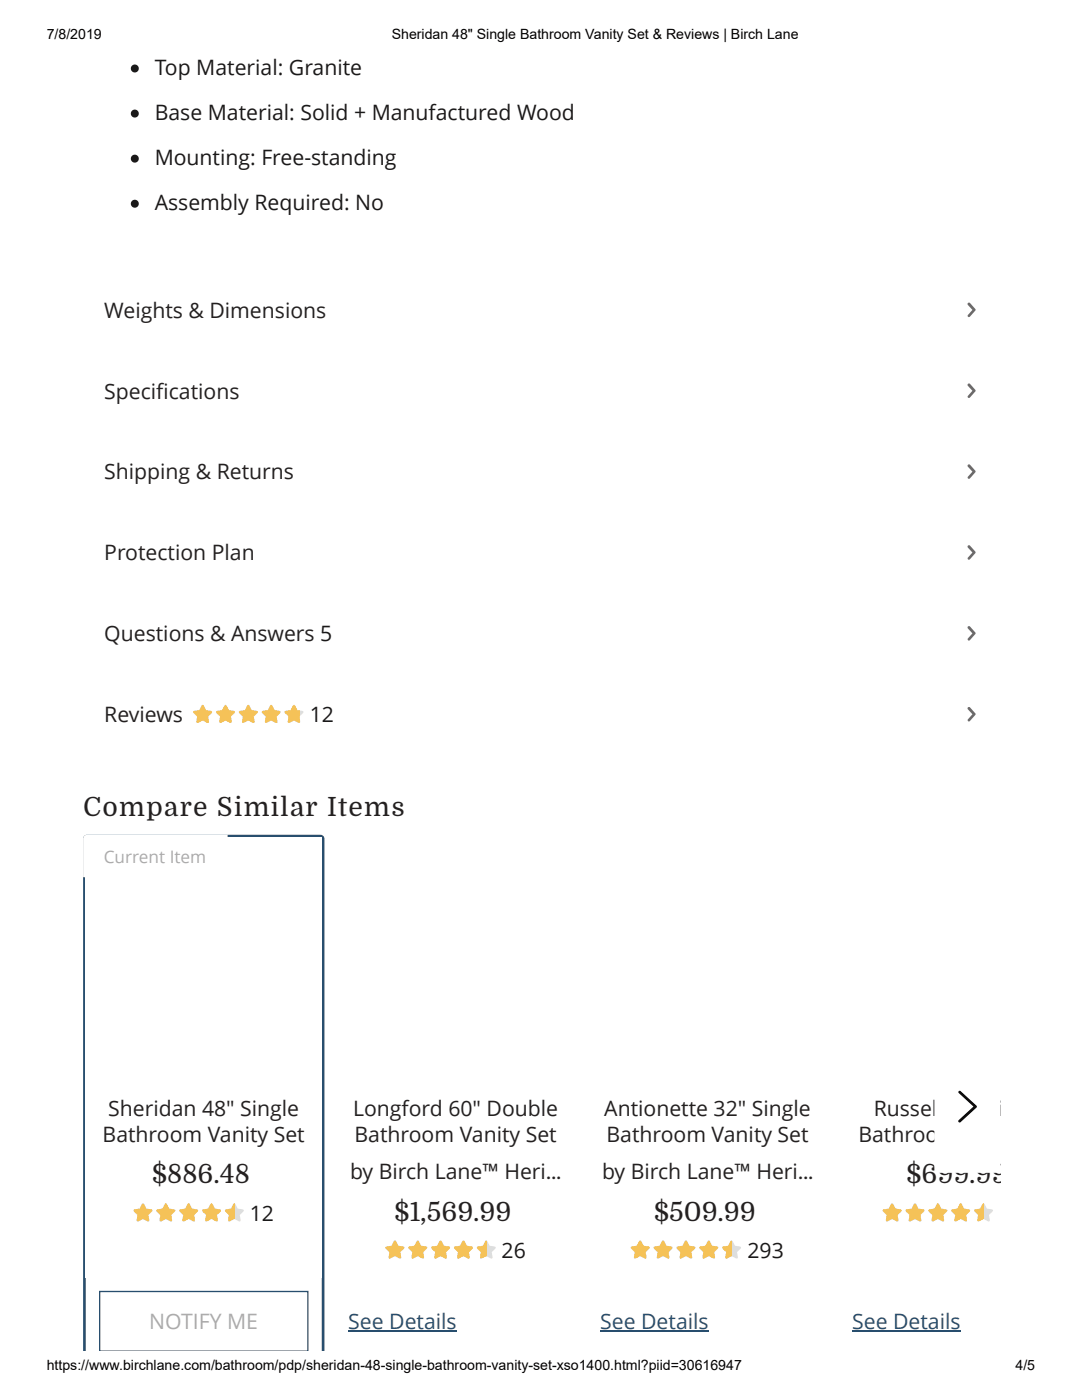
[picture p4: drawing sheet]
<svg xmlns="http://www.w3.org/2000/svg" width="216mm" height="279mm" viewBox="0 0 216 279" stroke-linecap="round" stroke-linejoin="round" font-family="sans-serif">
<g fill="#1a1919">
<circle cx="26.9" cy="13.7" r=".79"/>
<circle cx="26.9" cy="22.7" r=".79"/>
<circle cx="26.9" cy="31.7" r=".79"/>
<circle cx="26.9" cy="40.7" r=".79"/>
</g>
<path d="M16.6 54.7h183.1v14h-183.1z" fill="#fff"/>
<path d="M193.1 60.5l.4-.1 1.2 1.4-1.2 1.4-.2 .1-.2-.3 .9-1.1-.9-1.1z" fill="#6f6b6b"/>
<path d="M16.6 70.8h183.1v14h-183.1z" fill="#fff"/>
<path d="M193.1 76.6h.4l1.2 1.4-1.2 1.3-.2 .1-.2-.3 .9-1.1-.9-1z" fill="#6f6b6b"/>
<path d="M16.6 87h183.1v14h-183.1z" fill="#fff"/>
<path d="M193.1 92.8l.4-.1 1.2 1.4-1.2 1.4-.2 .1-.2-.3 .9-1.2-.9-1z" fill="#6f6b6b"/>
<path d="M16.6 103.1h183.1v14h-183.1z" fill="#fff"/>
<path d="M193.1 108.9h.4l1.2 1.3-1.2 1.4-.2 .1-.2-.3 .9-1.1-.9-1z" fill="#6f6b6b"/>
<path d="M16.6 119.2h183.1v14.1h-183.1z" fill="#fff"/>
<path d="M193.1 125h.4l1.2 1.4-1.2 1.4h-.2l-.2-.3 .9-1.1-.9-1z" fill="#6f6b6b"/>
<path d="M16.6 135.4h183.1v14h-183.1z" fill="#fff"/>
<path d="M193.1 141.2l.4-.1 1.2 1.4-1.2 1.4-.2 .1-.2-.3 .9-1.2-.9-1z" fill="#6f6b6b"/>
<path d="M38.6 142l1.2-.3 .4-.8 .3-.2 .6 1 1.2 .3-.1 .3-.7 .7 .2 1.2h-.4l-.9-.4-1 .5-.2-.4 .1-.9-.6-.7zM43.2 142l1.1-.3 .4-.8 .4-.2 .6 1 1.1 .3-.1 .3-.6 .7 .1 1.2h-.4l-.8-.4-1.1 .5-.2-.4 .2-.9-.7-.7zM47.7 142l1.2-.3 .4-.8 .3-.2 .6 1 1.2 .3-.1 .3-.7 .7 .2 1.2h-.4l-.8-.4-1.1 .5-.2-.4 .2-.9-.7-.7zM52.3 142l1.1-.3 .5-.8 .3-.2 .6 1 1.1 .3v.3l-.7 .7 .1 1.2h-.4l-.8-.4-1.1 .5-.1-.4 .1-.9-.6-.7zM56.8 142l1.2-.3 .4-.8 .4-.2 .5 1 1.2 .3-.1 .3-.6 .7 .1 1.2h-.4l-.8-.4-1.1 .5-.2-.4 .2-.9-.7-.7z" fill="#e1ddda"/>
<path d="M38.6 142l1.2-.3 .4-.8 .3-.2 .6 1 1.2 .3-.1 .3-.7 .7 .2 1.2h-.4l-.9-.4-1 .5-.2-.4 .1-.9-.6-.7zM43.2 142l1.1-.3 .4-.8 .4-.2 .6 1 1.1 .3-.1 .3-.6 .7 .1 1.2h-.4l-.8-.4-1.1 .5-.2-.4 .2-.9-.7-.7zM47.7 142l1.2-.3 .4-.8 .3-.2 .6 1 1.2 .3-.1 .3-.7 .7 .2 1.2h-.4l-.8-.4-1.1 .5-.2-.4 .2-.9-.7-.7zM52.3 142l1.1-.3 .5-.8 .3-.2 .6 1 1.1 .3v.3l-.7 .7 .1 1.2h-.4l-.8-.4-1.1 .5-.1-.4 .1-.9-.6-.7zM56.8 142l1.2-.3 .4-.8 .4-.2 .5 1 .5 .2-.1 2.4-1-.5-.9 .4h-.4l.2-1.2-.7-.7z" fill="#f5c258"/>
<g fill="#fff">
<path d="M16.8 166.8l.6-.2h46.5a.79 .79 0 0 1 .8 .8v102.1h-48.1v-102.1z"/>
<path d="M17 167l.4-.1h46.5a.53 .53 0 0 1 .6 .5v102.1h-47.7v-102.1z"/>
</g>
<path d="M16.8 269.5v-102.1a.53 .53 0 0 1 .6-.5h46.5a.53 .53 0 0 1 .6 .5v102.1" fill="none" stroke="#284e6e" stroke-width=".53"/>
<path d="M17.1 167.1h47.1v87.9h-47.1z" fill="#fff"/>
<path d="M26.7 241.4l1.2-.2 .4-.8 .3-.2 .6 1 1.2 .2-.1 .4-.7 .7 .2 1.2h-.4l-.9-.4-1.1 .5-.1-.4 .1-.9-.6-.7zM31.3 241.4l1.1-.2 .4-.8 .4-.2 .6 1 1.1 .2-.1 .4-.6 .7 .1 1.2h-.4l-.8-.4-1.1 .5-.2-.4 .2-.9-.7-.7zM35.8 241.4l1.2-.2 .4-.8 .3-.2 .6 1 1.2 .2-.1 .4-.7 .7 .2 1.2h-.4l-.9-.4-1 .5-.2-.4 .2-.9-.7-.7zM40.4 241.4l1.1-.2 .5-.8 .3-.2 .6 1 1.1 .2v.4l-.7 .7 .1 1.2h-.4l-.8-.4-1.1 .5-.1-.4 .1-.9-.7-.7zM44.9 241.4l1.2-.2 .4-.8 .4-.2 .5 1 1.2 .2-.1 .4-.7 .7 .2 1.2h-.4l-.8-.4-1.1 .5-.2-.4 .2-.9-.7-.7z" fill="#e1ddda"/>
<path d="M26.7 241.4l1.2-.2 .4-.8 .3-.2 .6 1 1.2 .2-.1 .4-.7 .7 .2 1.2h-.4l-.9-.4-1.1 .5-.1-.4 .1-.9-.6-.7zM31.3 241.4l1.1-.2 .4-.8 .4-.2 .6 1 1.1 .2-.1 .4-.6 .7 .1 1.2h-.4l-.8-.4-1.1 .5-.2-.4 .2-.9-.7-.7zM35.8 241.4l1.2-.2 .4-.8 .3-.2 .6 1 1.2 .2-.1 .4-.7 .7 .2 1.2h-.4l-.9-.4-1 .5-.2-.4 .2-.9-.7-.7zM40.4 241.4l1.1-.2 .5-.8 .3-.2 .6 1 1.1 .2v.4l-.7 .7 .1 1.2h-.4l-.8-.4-1.1 .5-.1-.4 .1-.9-.7-.7zM44.9 241.4l1.2-.2 .4-.8 .3-.2v3.6v-.5l-.9 .4h-.4l.2-1.2-.7-.7z" fill="#f5c258"/>
<g fill="#fff">
<path d="M67.1 166.8l.5-.2h46.6a.79 .79 0 0 1 .8 .8v102.1h-48.1v-102.1z"/>
<path d="M66.9 166.6h48.1v102.9h-48.1z"/>
<path d="M67.4 167.1h47.1v87.9h-47.1z"/>
</g>
<path d="M77 248.8l1.1-.2 .4-.8 .4-.2 .6 1 1.1 .2v.4l-.7 .7 .1 1.2h-.4l-.8-.4-1.1 .5-.1-.4 .1-.9-.7-.7zM81.5 248.8l1.2-.2 .4-.8 .3-.2 .6 1 1.2 .2-.1 .4-.7 .7 .2 1.2h-.4l-.8-.4-1.1 .5-.2-.4 .2-.9-.7-.7zM86.1 248.8l1.1-.2 .5-.8 .3-.2 .6 1 1.1 .2v.4l-.7 .7 .1 1.2h-.3l-.9-.4-1.1 .5-.1-.4 .1-.9-.6-.7zM90.6 248.8l1.2-.2 .4-.8 .4-.2 .5 1 1.2 .2-.1 .4-.6 .7 .1 1.2h-.4l-.8-.4-1.1 .5-.2-.4 .2-.9-.7-.7zM95.2 248.8l1.2-.2 .4-.8 .3-.2 .6 1 1.2 .2-.1 .4-.7 .7 .2 1.2h-.4l-.9-.4-1 .5-.2-.4 .2-.9-.7-.7z" fill="#e1ddda"/>
<path d="M77 248.8l1.1-.2 .4-.8 .4-.2 .6 1 1.1 .2v.4l-.7 .7 .1 1.2h-.4l-.8-.4-1.1 .5-.1-.4 .1-.9-.7-.7zM81.5 248.8l1.2-.2 .4-.8 .3-.2 .6 1 1.2 .2-.1 .4-.7 .7 .2 1.2h-.4l-.8-.4-1.1 .5-.2-.4 .2-.9-.7-.7zM86.1 248.8l1.1-.2 .5-.8 .3-.2 .6 1 1.1 .2v.4l-.7 .7 .1 1.2h-.3l-.9-.4-1.1 .5-.1-.4 .1-.9-.6-.7zM90.6 248.8l1.2-.2 .4-.8 .4-.2 .5 1 1.2 .2-.1 .4-.6 .7 .1 1.2h-.4l-.8-.4-1.1 .5-.2-.4 .2-.9-.7-.7zM95.2 248.8l1.2-.2 .4-.8 .3-.2v3.6l-.1-.5-.8 .4h-.4l.2-1.2-.7-.7z" fill="#f5c258"/>
<path d="M69.5 265.7h21.6" fill="none" stroke="#284e6e" stroke-width=".26"/>
<g fill="#fff">
<path d="M117.4 166.8l.5-.2h46.6a.79 .79 0 0 1 .8 .8v102.1h-48.2v-102.1z"/>
<path d="M117.1 166.6h48.2v102.9h-48.2z"/>
<path d="M117.7 167.1h47v87.9h-47z"/>
</g>
<path d="M125.9 248.8l1.2-.2 .4-.8 .3-.2 .6 1 1.2 .2-.1 .4-.7 .7 .2 1.2h-.4l-.9-.4-1 .5-.2-.4 .2-.9-.7-.7zM130.5 248.8l1.1-.2 .5-.8 .3-.2 .6 1 1.1 .2v.4l-.7 .7 .1 1.2h-.4l-.8-.4-1.1 .5-.1-.4 .1-.9-.7-.7zM135 248.8l1.2-.2 .4-.8 .4-.2 .5 1 1.2 .2-.1 .4-.7 .7 .2 1.2h-.4l-.8-.4-1.1 .5-.2-.4 .2-.9-.7-.7zM139.6 248.8l1.2-.2 .4-.8 .3-.2 .6 1 1.2 .2-.1 .4-.7 .7 .1 1.2h-.3l-.9-.4-1.1 .5-.1-.4 .1-.9-.6-.7zM144.2 248.8l1.1-.2 .4-.8 .4-.2 .6 1 1.1 .2-.1 .4-.6 .7 .1 1.2h-.4l-.8-.4-1.1 .5-.2-.4 .2-.9-.7-.7z" fill="#e1ddda"/>
<path d="M125.9 248.8l1.2-.2 .4-.8 .3-.2 .6 1 1.2 .2-.1 .4-.7 .7 .2 1.2h-.4l-.9-.4-1 .5-.2-.4 .2-.9-.7-.7zM130.5 248.8l1.1-.2 .5-.8 .3-.2 .6 1 1.1 .2v.4l-.7 .7 .1 1.2h-.4l-.8-.4-1.1 .5-.1-.4 .1-.9-.7-.7zM135 248.8l1.2-.2 .4-.8 .4-.2 .5 1 1.2 .2-.1 .4-.7 .7 .2 1.2h-.4l-.8-.4-1.1 .5-.2-.4 .2-.9-.7-.7zM139.6 248.8l1.2-.2 .4-.8 .3-.2 .6 1 1.2 .2-.1 .4-.7 .7 .1 1.2h-.3l-.9-.4-1.1 .5-.1-.4 .1-.9-.6-.7zM144.2 248.8l1.1-.2 .4-.8 .3-.2v3.6v-.5l-.9 .4h-.3l.1-1.2-.7-.7z" fill="#f5c258"/>
<path d="M119.8 265.7h21.6" fill="none" stroke="#284e6e" stroke-width=".26"/>
<g fill="#fff">
<path d="M167.6 166.8l.6-.2h31.5v102.9h-32.3v-102.1z"/>
<path d="M167.4 166.6h32.3v102.9h-32.3z"/>
<path d="M167.9 167.1h31.8v87.9h-31.8z"/>
</g>
<path d="M176.2 241.4l1.1-.2 .5-.8 .3-.2 .6 1 1.1 .2v.4l-.7 .7 .1 1.2h-.3l-.9-.4-1.1 .5-.1-.4 .1-.9-.6-.7zM180.7 241.4l1.2-.2 .4-.8 .4-.2 .5 1 1.2 .2-.1 .4-.6 .7 .1 1.2h-.4l-.8-.4-1.1 .5-.2-.4 .2-.9-.7-.7zM185.3 241.4l1.2-.2 .4-.8 .3-.2 .6 1 1.2 .2-.1 .4-.7 .7 .2 1.2h-.4l-.9-.4-1 .5-.2-.4 .2-.9-.7-.7zM189.9 241.4l1.1-.2 .4-.8 .4-.2 .6 1 1.1 .2v.4l-.7 .7 .1 1.2h-.4l-.8-.4-1.1 .5-.1-.4 .1-.9-.7-.7zM194.4 241.4l1.2-.2 .4-.8 .3-.2 .6 1 1.2 .2-.1 .4-.7 .7 .2 1.2h-.4l-.8-.4-1.1 .5-.2-.4 .2-.9-.7-.7z" fill="#e1ddda"/>
<path d="M176.2 241.4l1.1-.2 .5-.8 .3-.2 .6 1 1.1 .2v.4l-.7 .7 .1 1.2h-.3l-.9-.4-1.1 .5-.1-.4 .1-.9-.6-.7zM180.7 241.4l1.2-.2 .4-.8 .4-.2 .5 1 1.2 .2-.1 .4-.6 .7 .1 1.2h-.4l-.8-.4-1.1 .5-.2-.4 .2-.9-.7-.7zM185.3 241.4l1.2-.2 .4-.8 .3-.2 .6 1 1.2 .2-.1 .4-.7 .7 .2 1.2h-.4l-.9-.4-1 .5-.2-.4 .2-.9-.7-.7zM189.9 241.4l1.1-.2 .4-.8 .4-.2 .6 1 1.1 .2v.4l-.7 .7 .1 1.2h-.4l-.8-.4-1.1 .5-.1-.4 .1-.9-.7-.7zM194.4 241.4l1.2-.2 .4-.8 .3-.2v3.6v-.5l-.9 .4h-.4l.2-1.2-.7-.7z" fill="#f5c258"/>
<path d="M170 265.7h21.7" fill="none" stroke="#284e6e" stroke-width=".26"/>
<g fill="#fff">
<path d="M16.8 166.8l.6-.2h28v7.7a.79 .79 0 0 1-.8 .8h-28v-7.7z"/>
<path d="M20.5 258.4h40.3v10.6h-40.3z"/>
</g>
<path d="M19.9 269.5v-11.8h41.5v11.8" fill="none" stroke="#284e6e" stroke-width=".26"/>
<path d="M186.7 207.8l.5-.2h12.5v26.5h-12.5a.79 .79 0 0 1-.8-.8v-24.9z" fill="#fff"/>
<path d="M191.3 217.8l.4-.1 3.2 3.2-3.4 3.1a.26 .26 0 0 1-.3-.1 .26 .26 0 0 1 .1-.3l2.9-2.8-2.9-2.7z" fill="#000"/>
<g font-size="5.3" fill="#242020">
<text x="16.6" y="162.9">Compare Similar Items</text>
<text x="30.4" y="236.2">$886.48</text>
<text x="180.9" y="236.2">$699.99</text>
<text x="78.7" y="243.6">$1,569.99</text>
<text x="130.5" y="243.6">$509.99</text>
</g>
<g font-size="4.2" fill="#1a1919">
<text x="30.9" y="15">Top Material: Granite</text>
<text x="30.9" y="24">Base Material: Solid + Manufactured Wood</text>
<text x="30.9" y="33">Mounting: Free-standing</text>
<text x="30.9" y="42">Assembly Required: No</text>
<text x="61.8" y="144.1">12</text>
<text x="49.8" y="243.6">12</text>
<text x="100.1" y="251">26</text>
<text x="149.2" y="251">293</text>
</g>
<g font-size="4.2" fill="#242020">
<text x="20.8" y="63.4">Weights &amp; Dimensions</text>
<text x="20.8" y="79.6">Specif</text>
<text x="31.2" y="79.6">ications</text>
<text x="20.8" y="95.7">Shipping &amp; Returns</text>
<text x="20.8" y="111.8">Protection Plan</text>
<text x="20.8" y="128">Questions &amp; Answers 5</text>
<text x="20.8" y="144.1">Reviews</text>
<text x="20.5" y="228">Bathroom Vanity Set</text>
<text x="21.6" y="222.7">Sheridan 48&quot; Single</text>
<text x="70.5" y="222.7">Longford 60&quot; Double</text>
<text x="70.7" y="228">Bathroom Vanity Set</text>
<text x="120.6" y="222.7">Antionette 32&quot; Single</text>
<text x="121" y="228">Bathroom Vanity Set</text>
<text x="171.3" y="228">Bathroom Van</text>
<text x="174.3" y="222.7">Russell 36&quot; Si</text>
<text x="69.9" y="235.4">by Birch Lane™ Heri…</text>
<text x="120.1" y="235.4">by Birch Lane™ Heri…</text>
</g>
<text font-size="4.2" fill="#ababab" x="29.8" y="265.3">NOTIFY ME</text>
<g font-size="4.2" fill="#284e6e">
<text x="69.5" y="265.3">See Details</text>
<text x="119.8" y="265.3">See Details</text>
<text x="170" y="265.3">See Details</text>
</g>
<text font-size="3.4" fill="#ababab" x="20.7" y="172.2">Current Item</text>
<g font-size="2.8">
<text x="9.3" y="7.8">7/8/2019</text>
<text x="78.2" y="7.8">Sheridan 48&quot; Single Bathroom Vanity Set &amp; Reviews | Birch Lane</text>
<text x="9.3" y="273.4">https://www.birchlane.com/bathroom/pdp/sheridan-48-single-bathroom-vanity-set-xso1400.html?piid=30616947</text>
<text x="202.6" y="273.4">4/5</text>
</g>
</svg>
